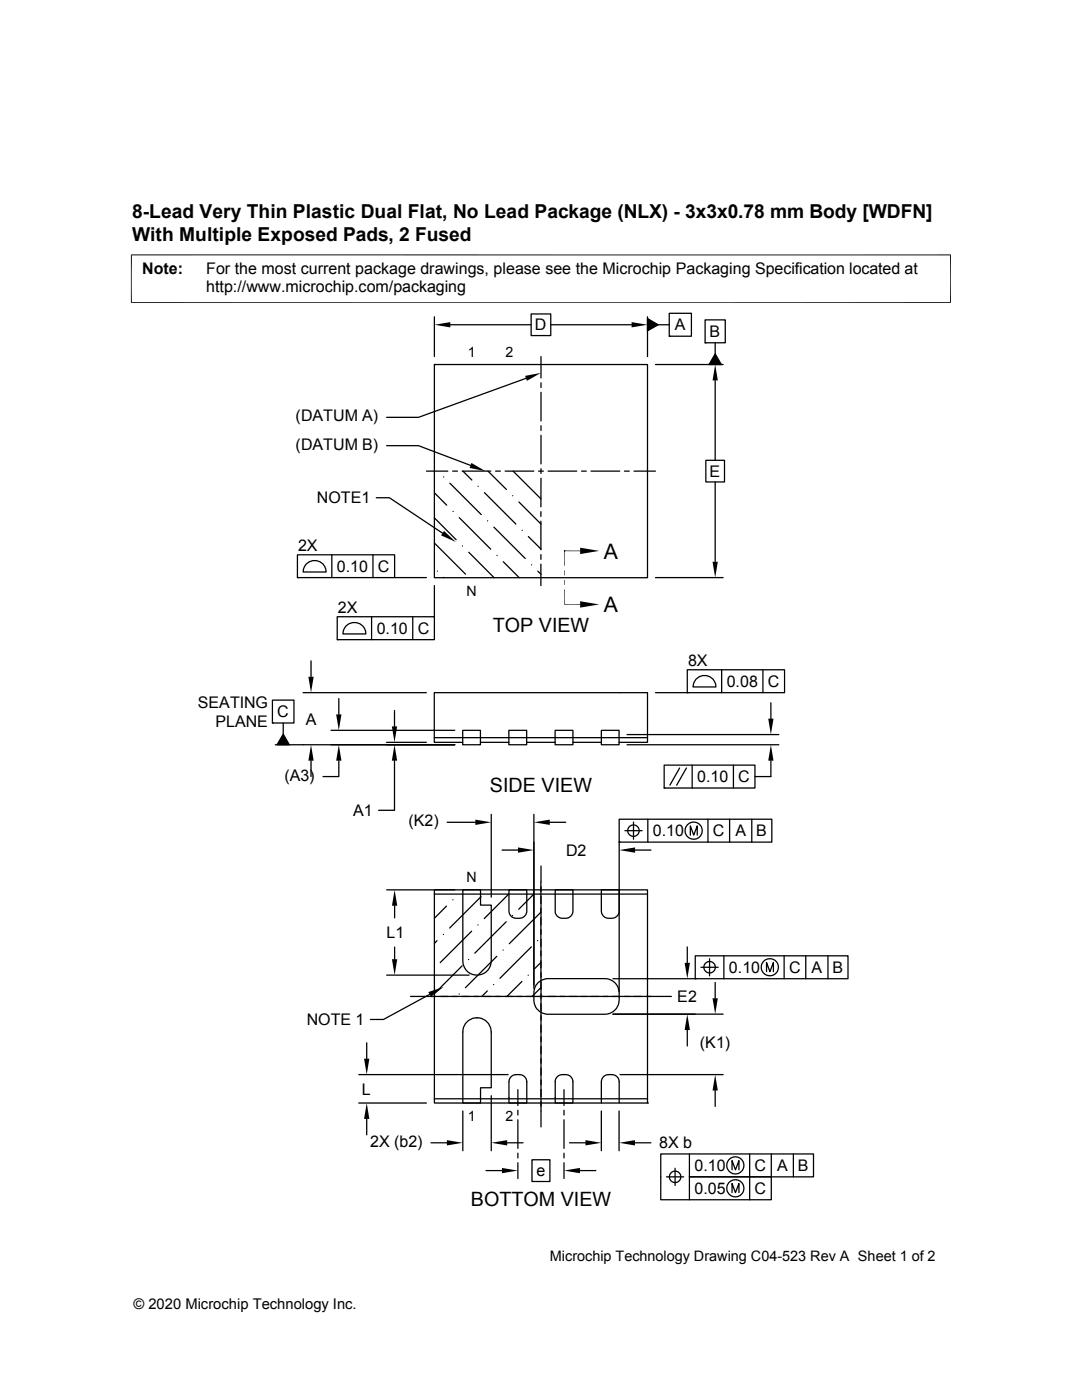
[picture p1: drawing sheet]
<svg xmlns="http://www.w3.org/2000/svg" width="216mm" height="279mm" viewBox="0 0 216 279" stroke-linecap="round" stroke-linejoin="round" font-family="sans-serif">
<g fill="none" stroke="#000" stroke-width=".25">
<path d="M86.7 72.7h42.5v42.6h-42.5zM86.7 72.7h.1M86.7 63.2v8M89.9 64.8h16.1M105 75.5l-21.5 7.8h-6.3M106 62.7h3.9v4.3h-3.9zM107.9 71.2v4.2M107.9 76.4v.9M107.9 78.3v5.7M109.9 64.8h16.1M129.2 63.6l2.1 1.2-2.1 1.2zM129.2 63.2v8"/>
<path d="M130.8 72.7h13.5M131.3 64.8h2.2M133.5 62.5h4.5v4.6h-4.5zM133.5 67.1h.1M140.7 63.8h4v4.6h-4zM140.7 68.4h.1M142.7 70.6l1.2 2.1h-2.4zM142.7 68.4v2.2M142.7 75.9v16M75.1 99.3h2.6l10.6 7.1M77.2 88.9h6.3l10.4 4M85.1 94h4.3"/>
<path d="M86.7 98.3l2.4 2.5M88.5 95.2h.1M89.8 96.4l6.2 6.3M90.3 94h1M92.2 94h5.7M92.4 94l1.7 1.8M95.4 97h.1M96.7 98.3l6.2 6.3M97.4 94l3.6 3.7M98.9 94h.9M100.8 94h5.7M102.3 98.9h.1"/>
<path d="M102.4 94l5.5 5.6M107.5 94h.9M107.9 85v.9M107.9 86.9v5.7M107.9 93.5v1M107.9 95.4v5.8M109.4 94h5.7M116 94h1M117.9 94h5.8M124.6 94h1M126.5 94h4.3M140.8 91.9h3.8v4.3h-3.8z"/>
<path d="M142.7 96.2v15.9M59.4 110.7h19.3v4.6h-19.3zM59.4 115.3h.1M61.3 112.4a2.29 2.29 0 0 1 2.4-.3 2.29 2.29 0 0 1 1.4 2.1h-4.6l.3-1.2zM66.2 110.7v4.6M74.4 110.7v4.6M78.7 115.3h6.4M86.7 103.4l4.3 4.3M86.7 108.4l6.2 6.2M86.7 116.9v6.2M87.3 114h.1M88.5 115.2l.1 .1"/>
<path d="M90.4 102.1h.1M91.7 103.3l6.2 6.3M92.3 109h.1M93.5 110.2l5.1 5.1M97.3 103.9h.1M98.6 105.2l6.2 6.3M99.2 110.8h.1M100.4 112.1l3.2 3.2M103.5 100.2l4.4 4.4M104.2 105.8h.1M105.4 107.1l2.5 2.5M106.1 112.7h.1"/>
<path d="M107.3 114l.6 .6M107.9 102.1v1M107.9 104v5.7M107.9 110.7v.9M107.9 112.6v4.3M112.6 109.9h.1M130.8 115.3h13.5M54.4 139.7h4.3v4.6h-4.3zM60.5 138.2h24.6M62.1 131.9v3.2M67.3 123.1h19.4v4.6h-19.4zM67.3 127.7h.1"/>
<path d="M67.6 139.4v3.2M69.2 124.8a2.3 2.3 0 0 1 2.4-.4 2.3 2.3 0 0 1 1.4 2.1h-4.6l.3-1.2zM74.1 123.1v4.6M82.4 123.1v4.6M130.8 138.2h6.3M137.1 133.7h19.4v4.5h-19.4zM137.1 138.2h.1M139.1 135.4a2.28 2.28 0 0 1 2.4-.4 2.28 2.28 0 0 1 1.4 2.1h-4.6l.3-1.2zM144 133.7v4.5M152.2 133.7v4.5M54.4 144.3h.1M54.9 148.6h35.8"/>
<path d="M56.5 144.3v2.2M56.5 146.5l1.2 2.1h-2.4zM62.1 151.8v3.2M66 145.8h24.7M67.6 151.8v3.2h-3.1M77.1 148.1h8M78.7 151.8v9.9h-3.2M78.7 141.8v3.2M86.7 147.2h42.5M92.3 145.8h3.6v2.8h-3.6zM95.9 148.1h5.6M101.5 145.8h3.6v2.8h-3.6z"/>
<path d="M105.1 148.1h5.7M110.8 145.8h3.5v2.8h-3.5zM114.3 148.1h5.7M120 145.8h3.5v2.8h-3.5zM123.5 148.1h5.7v-9.9h-42.5v9.9h5.6M125.1 148.6h30.3M125.1 146.6h30.3M132.5 152.7h18.1v4.6h-18.1zM132.5 157.3h.1M135.6 153.3l-1.9 3.4M137 153.3l-2 3.4M138.1 152.7v4.6"/>
<path d="M146.3 152.7v4.6M153.8 140.3v3.1M153.8 151.8v3.2h-3.2M77.2 177.6h13.6M86.7 178.4h42.5M86.7 177.6h42.5v42.5h-42.5zM89.2 164.1h5.6M90.4 179.6h.1M92.4 177.6h3.5v3h2.1v11.2a2.84 2.84 0 0 1-2.8 2.8 2.84 2.84 0 0 1-2.8-2.8zM96 178.9l-6.3 6.3M98 162.5v16.5M100.2 169.7h3.2"/>
<path d="M101.5 178.4l-4.9 4.9M101.6 177.6h3.5v4.2a1.85 1.85 0 0 1-1.4 1.5 1.85 1.85 0 0 1-2-.8l-.1-.7zM106.5 178.4l-3 3.1M106.5 162.5v34.8M107.9 172.8v20.3M109.7 164.1h3.2M110.8 177.6h3.5v4.2a1.85 1.85 0 0 1-1.4 1.5 1.85 1.85 0 0 1-2-.8l-.1-.7zM120 177.6h3.5v4.2a1.85 1.85 0 0 1-1.4 1.5 1.85 1.85 0 0 1-1.9-.8l-.2-.7zM123.5 168.1v29.9M123.5 163.5h30.5v4.6h-30.5zM123.5 168.1h.1M124.7 165.8h3.4"/>
<path d="M126.4 164.1v3.4M126.7 169.7h3.2M129.3 163.5v4.6M137.8 166.7v-1.9l.6 1.9 .7-1.9v1.9M141.3 163.5v4.6M145.6 163.5v4.6M150 163.5v4.6M77.2 194.6h16.4M78.7 180.8v2.4M78.7 189v2.4M81.9 198.9h52.1M85.7 198.5l-9.2 5h-2.6"/>
<path d="M87.2 187.7l-.5 .6M88.5 186.5h.1M89.1 180.8l-2.4 2.5M91.6 198.4h.1M92.2 192.7l-5.5 5.6M93.5 191.5h.1M94.1 185.8l-6.3 6.3M95.4 184.6h.1M97.2 197.8l-1.1 1.1M98.5 196.5h.1M99.1 190.9l-6.2 6.2M100.4 189.6h.1"/>
<path d="M101 184l-6.3 6.2M102.3 182.7h.1M104.1 195.9l-2.9 3M105.4 194.6h.1M106 189l-6.2 6.2M107.3 187.7h.1M107.3 196.2a2.97 2.97 0 0 1 2.1-.9h11.3a2.86 2.86 0 0 1 2.8 2.8 3.6 3.6 0 0 1-1.2 3.8l-.5 .3-1.1 .2h-11.3a2.84 2.84 0 0 1-2.9-2.8 4.1 4.1 0 0 1 .8-3.4zM107.9 182.1l-6.3 6.2M107.9 191.7v5.7M107.9 194.1v1M107.9 196v28.9M107.9 197.1l-1.7 1.8"/>
<path d="M107.9 192.1l-1.3 1.3M122.3 195.3h16.4M137.1 189v3.2M138.7 190.8h30.5v4.5h-30.5zM138.7 195.3h.1M139.9 193h3.4M141.6 191.3v3.5M142.7 196.1v3.1M144.4 190.8v4.5M153 193.9v-1.8l.6 1.8 .7-1.8v1.8M156.5 190.8v4.5M160.8 190.8v4.5"/>
<path d="M165.2 190.8v4.5M71.6 214.5h29.8M73.2 208.1v3.2M86.7 219.3h42.5M93.2 203.9a2.85 2.85 0 0 1 3.1-.6 2.85 2.85 0 0 1 1.7 2.7v11.1h-2.1v3h-3.5v-14.1a2.82 2.82 0 0 1 .8-2.1zM95.2 203.1h.1M98 218.7v11M102 214.9a1.87 1.87 0 0 1 3.1 1v4.2h-3.5v-4.2zM103.3 217.5v3.1M111.3 214.8a1.86 1.86 0 0 1 3 1.1v4.2h-3.5v-4.2a1.31 1.31 0 0 1 .5-1.1zM112.5 217.5v3.1M122.3 202.4h22"/>
<path d="M123.7 214.5h20.6M137.1 205.6v3.1M142.7 217.6v3.2M71.6 220.1h13.5M73.2 223.3v3.2M86 228.1h3.2M92.4 221.7v8M97 233.6h3.2M101.2 228.1h3.2M103.3 221.6v.9M103.3 223.5v5.7M103.3 230.1v1"/>
<path d="M103.3 232.1v3.1M106.2 231.5h3.5v4.3h-3.5zM112.5 221.6v.9M112.5 223.5v5.7M112.5 230.1v1M112.5 232.1v3.1M113.6 228.1h3.2M115.7 233.6h3.2M120 220.1v-4.2a1.85 1.85 0 0 1 1.3-1.5 1.85 1.85 0 0 1 1.9 .6l.3 .9v4.2M120 221.7v8M123.5 221.7v8M126.7 228.1h3.2"/>
<path d="M129.2 220.1h.1M133 234.9h3.4M134.7 233.2v3.4M137.6 230.3v4.6h16.3v4.5h-22.1v-9.1h30.5v4.6h-24.7v4.5M146.1 233.5v-1.9l.6 1.9 .7-1.9v1.9M146.1 238v-1.8l.6 1.8 .7-1.8v1.8M149.6 230.3v9.1M153.9 230.3v4.6M158.3 230.3v4.6"/>
<circle cx="126.4" cy="165.8" r="1.14"/>
<circle cx="138.4" cy="165.8" r="1.71"/>
<circle cx="141.6" cy="193" r="1.14"/>
<circle cx="153.6" cy="193" r="1.71"/>
<circle cx="134.7" cy="234.9" r="1.14"/>
<circle cx="146.7" cy="237.2" r="1.71"/>
<circle cx="146.7" cy="232.6" r="1.71"/>
</g>
<g fill="#000">
<path d="M86.7 64.8l3.2-.5v1zM104.8 75l3.1-.6-2.8 1.6zM126 64.3l3.2 .5-3.2 .5zM129.2 63.6l2.1 1.2-2.1 1.2zM142.7 72.7l.5 3.2h-1zM142.7 70.6l1.2 2.1h-2.4zM94.1 92.4l2.8 1.6-3.2-.6zM88.6 106l2.4 2.2-3-1.4zM112.6 115.8l.1 .9h-.1zM112.6 113.9l.1 .9h-.1zM112.6 115.8h.1v.9zM112.6 113.9h.1v.9z"/>
<path d="M115.8 109.3l3.8 .6-3.8 .7zM142.2 112.1h1l-.5 3.2zM61.5 135.1h1.1l-.5 3.1zM115.8 120l3.8 .6-3.8 .7zM56.5 146.5l1.2 2.1h-2.4zM62.1 148.6l.5 3.2h-1.1zM67.1 142.6h1l-.5 3.2zM67.6 148.6l.5 3.2h-1zM78.2 145h1l-.5 3.1zM78.7 148.6l.5 3.2h-1zM153.8 148.6l.5 3.2h-1zM153.3 143.4h1l-.5 3.2z"/>
<path d="M94.8 163.6l3.2 .5-3.2 .5zM103.4 169.1l3.1 .6-3.1 .5zM106.5 164.1l3.2-.5v1zM123.5 169.7l3.2-.6v1.1zM78.7 177.6l.6 3.2h-1.1zM78.2 191.4h1.1l-.6 3.2zM85.5 198l3-1-2.5 1.9zM136.6 192.2h1.1l-.6 3.1zM142.2 199.2h1l-.5 3.2zM72.6 211.3h1.1l-.5 3.2zM137.1 202.4l.6 3.2h-1.1zM142.7 214.5l.5 3.1h-1z"/>
<path d="M73.2 220.1l.5 3.2h-1.1zM89.2 227.5l3.2 .6-3.2 .5zM100.2 233.1l3.1 .5-3.1 .5zM98 228.1l3.2-.6v1.1zM112.5 233.6l3.2-.5v1zM116.8 227.5l3.2 .6-3.2 .5zM123.5 228.1l3.2-.6v1.1z"/>
</g>
<path d="M26.1 50.9h163.7M26.2 50.8v9.7M189.7 50.8v9.7M26.1 60.4h163.7M112.6 117.7v2.9h3.2M112.6 109.9v3M115.8 109.9h-3.2" fill="none" stroke="#000" stroke-width=".2"/>
<g font-size="4.3">
<text x="120.5" y="111.5">A</text>
<text x="120.5" y="122.2">A</text>
</g>
<g font-size="3.9">
<text x="98.3" y="126.2">TOP VIEW</text>
<text x="97.8" y="158">SIDE VIEW</text>
<text x="93.9" y="240.6">BOTTOM VIEW</text>
</g>
<g font-size="3.8">
<text x="26.4" y="43.5">8-Lead Very Thin Plastic Dual Flat, No Lead Package (NLX) - 3x3x0.78 mm Body [WDFN]</text>
<text x="26.4" y="48">With Multiple Exposed Pads, 2 Fused</text>
</g>
<g font-size="3.2">
<text x="28.4" y="54.6">Note:</text>
<text x="41.1" y="58.3">http://www.microchip.com/packaging</text>
<text x="41.1" y="54.6">For the most current package drawings, please see the Microchip Packaging Specification located at</text>
<text x="106.7" y="66">D</text>
<text x="134.7" y="66">A</text>
<text x="141.6" y="67.3">B</text>
<text x="59" y="89.7">(DATUM B)</text>
<text x="59" y="84.1">(DATUM A)</text>
<text x="141.6" y="95.2">E</text>
<text x="63.2" y="100.5">NOTE1</text>
<text x="59.5" y="109.9">2X</text>
<text x="67.2" y="114.1">0.10</text>
<text x="75.4" y="114.2">C</text>
<text x="67.4" y="122.3">2X</text>
<text x="75.2" y="126.5">0.10</text>
<text x="83.4" y="126.5">C</text>
<text x="137.3" y="132.9">8X</text>
<text x="145" y="137.1">0.08</text>
<text x="153.2" y="137.1">C</text>
<text x="39.5" y="141.4">SEATING</text>
<text x="55.3" y="143.2">C</text>
<text x="43" y="145.2">PLANE</text>
<text x="61" y="144.6">A</text>
<text x="56.7" y="155.8">(A3)</text>
<text x="139.1" y="156.1">0.10</text>
<text x="147.3" y="156.1">C</text>
<text x="70.5" y="162.9">A1</text>
<text x="81.5" y="164.9">(K2)</text>
<text x="130.3" y="166.9">0.10</text>
<text x="142.3" y="166.9">C</text>
<text x="146.7" y="166.9">A</text>
<text x="150.9" y="166.9">B</text>
<text x="112.9" y="170.8">D2</text>
<text x="77.1" y="187.2">L1</text>
<text x="145.5" y="194.2">0.10</text>
<text x="157.5" y="194.2">C</text>
<text x="161.9" y="194.2">A</text>
<text x="166.1" y="194.2">B</text>
<text x="135.1" y="200">E2</text>
<text x="61.2" y="204.6">NOTE 1</text>
<text x="139.7" y="209.2">(K1)</text>
<text x="72.2" y="218.4">L</text>
<text x="73.9" y="228.9">2X (b2)</text>
<text x="131.5" y="229.2">8X b</text>
<text x="138.6" y="233.7">0.10</text>
<text x="150.6" y="233.7">C</text>
<text x="155" y="233.7">A</text>
<text x="159.2" y="233.7">B</text>
<text x="107.1" y="234.8">e</text>
<text x="138.6" y="238.3">0.05</text>
<text x="150.6" y="238.3">C</text>
</g>
<g font-size="2.9">
<text x="109.7" y="251.7">Microchip Technology Drawing C04-523 Rev A Sheet 1 of 2</text>
<text x="26.6" y="261.3">© 2020 Microchip Technology Inc.</text>
</g>
<g font-size="2.8">
<text x="93.3" y="71.2">1</text>
<text x="100.8" y="71.2">2</text>
<text x="93.1" y="118.9">N</text>
<text x="93.1" y="176">N</text>
<text x="93.3" y="223.8">1</text>
<text x="100.8" y="223.8">2</text>
</g>
</svg>
